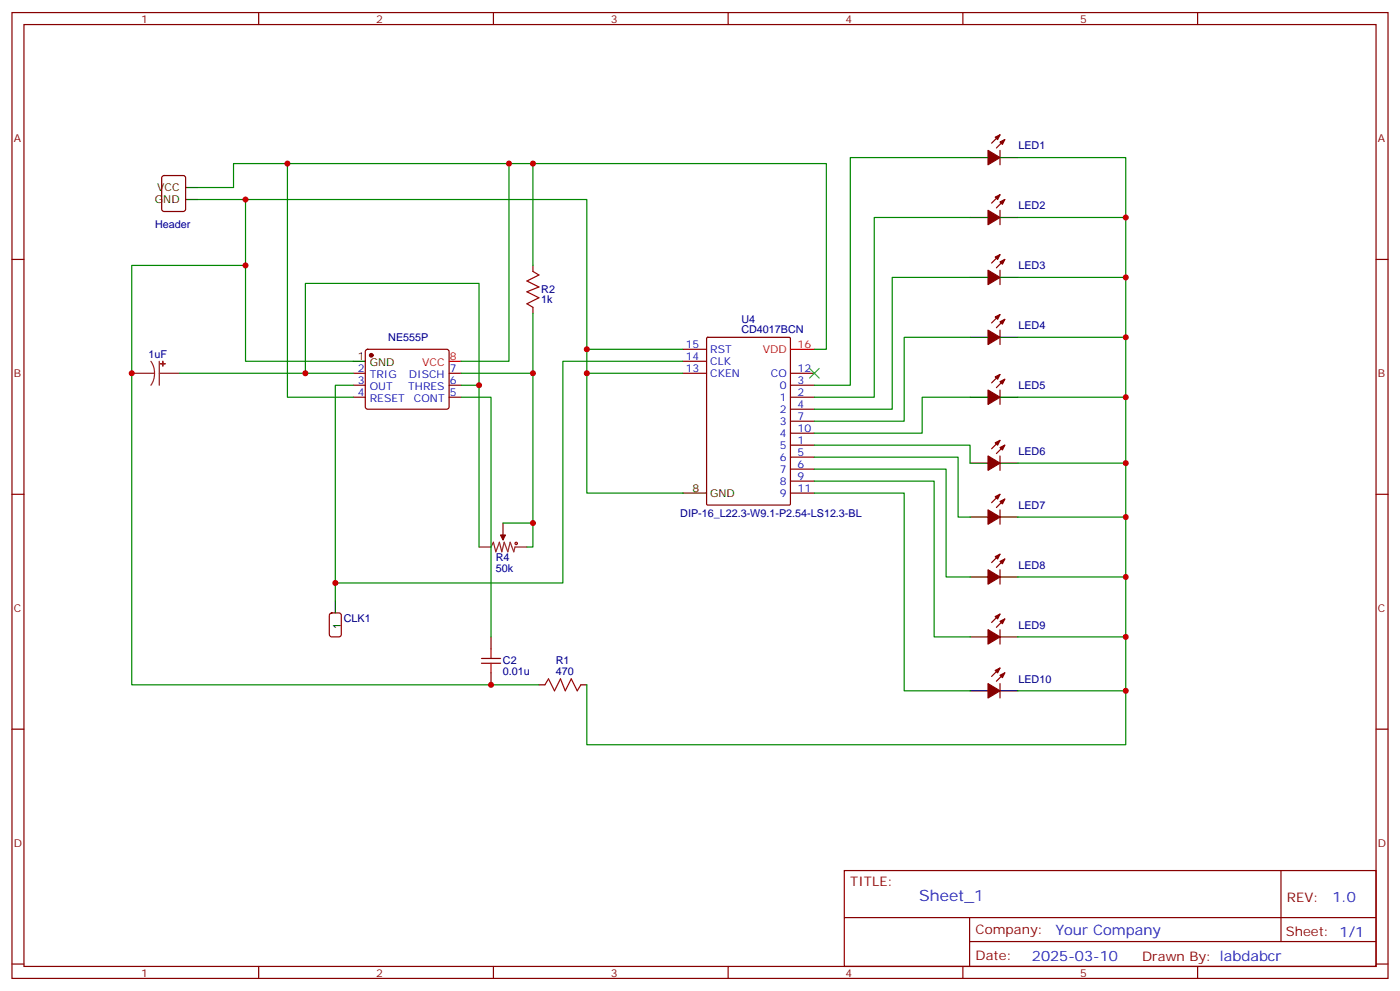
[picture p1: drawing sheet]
<svg xmlns="http://www.w3.org/2000/svg" width="412mm" height="292mm" viewBox="0 0 412 292" stroke-linecap="round" stroke-linejoin="round" font-family="sans-serif">
<g fill="none" stroke="#870000" stroke-width=".35">
<path d="M3.5 3.7h405.4v284.3h-405.4zM7.1 7.2h398.2v277.3h-398.2zM76.2 3.7v3.5M145.3 3.7v3.5M214.5 3.7v3.5M283.6 3.7v3.5M352.8 3.7v3.5M294.6 39.7l-2.5 2.5M47.9 51.9l.4-.2h5.7l.6 .4 .1 9.5-.5 .6-5.9 .1-.6-.5-.1-9.4zM294.6 44.3v4.2M294.6 57.3l-2.5 2.5M296 58.7l-2.5 2.5"/>
<path d="M296 41.1l-2.5 2.5M3.5 76.4h3.6M157 78.1v1.8M294.6 61.9v4.2M294.6 79.6v4.2M294.6 75l-2.5 2.4M296 76.4l-2.5 2.4M405.3 76.4h3.6M157 90.5v1.8M208.2 99.5l.3-.2h24l.3 .2v48.8l-.2 .3-24.1 .1-.3-.2zM294.6 97.2v4.2M294.6 92.6l-2.5 2.5"/>
<path d="M296 94l-2.5 2.5M104.1 109.9h3.5M104.1 113.4h3.5M104.1 116.9h3.5M107.8 103l.5-.2h23.3l.5 .2 .2 .5-.1 16.5-.6 .5-23.6-.1-.4-.6v-16.3zM132.3 109.9h3.5M132.3 113.4h3.5M132.3 116.9h3.5M201.1 109.9h7M201.1 102.8h7M201.1 106.4h7M232.8 109.9h7.1"/>
<path d="M232.8 113.4h7.1M232.8 116.9h7.1M294.6 114.8v4.3M294.6 110.2l-2.5 2.5M296 111.7l-2.5 2.4M232.8 131.1h7.1M232.8 120.5h7.1M232.8 134.6h7.1M232.8 138.1h7.1M232.8 124h7.1M232.8 127.5h7.1M294.6 134.2v4.3"/>
<path d="M294.6 129.6l-2.5 2.5M296 131.1l-2.5 2.4M3.5 145.5h3.6M148.2 154v3.5M232.8 141.6h7.1M232.8 145.2h7.1M294.6 150.1v4.2M294.6 145.5l-2.5 2.5M296 146.9l-2.5 2.5M405.3 145.5h3.6M294.6 167.7v4.3M294.6 163.2l-2.5 2.4"/>
<path d="M296 164.6l-2.5 2.4M144.6 187.5v3.5M144.6 198.1v3.5M294.6 185.4v4.2M294.6 196.7l-2.5 2.4M294.6 180.8l-2.5 2.5M296 198.1l-2.5 2.5M296 182.2l-2.5 2.5M3.5 214.7h3.6M158.7 201.6h1.8M171.1 201.6h1.8M294.6 201.3v4.2"/>
<path d="M405.3 214.7h3.6M248.7 256.3h156.6v28.2h-156.6zM377.3 256.3v20.9M248.7 270.1h156.5M285.6 277.2h119.6M285.6 270.1v14.2M3.5 283.8h3.6M76.2 284.5v3.5M145.3 284.5v3.5M214.5 284.5v3.5M283.6 284.5v3.5M352.8 284.5v3.5"/>
<path d="M405.3 283.8h3.6"/>
</g>
<g fill="#870000" stroke="#870000" stroke-width=".35">
<path d="M293.2 197.4l1.4-.7-.7 1.4z"/>
<path d="M294.6 198.8l1.4-.7-.7 1.4z"/>
<path d="M291 201.3l3.6 2.1-3.6 2.1z"/>
<path d="M293.2 181.5l1.4-.7-.7 1.4z"/>
<path d="M294.6 182.9l1.4-.7-.7 1.4z"/>
<path d="M291 185.4l3.6 2.1-3.6 2.1z"/>
<path d="M293.2 163.9l1.4-.7-.7 1.4z"/>
<path d="M294.6 165.3l1.4-.7-.7 1.4z"/>
<path d="M291 167.7l3.6 2.2-3.6 2.1z"/>
<path d="M293.2 146.2l1.4-.7-.7 1.4z"/>
<path d="M294.6 147.6l1.4-.7-.7 1.4z"/>
<path d="M291 150.1l3.6 2.1-3.6 2.1z"/>
<path d="M293.2 130.4l1.4-.8-.7 1.5z"/>
<path d="M294.6 131.8l1.4-.7-.7 1.4z"/>
<path d="M291 134.2l3.6 2.1-3.6 2.2z"/>
<path d="M293.2 110.9l1.4-.7-.7 1.5z"/>
<path d="M294.6 112.4l1.4-.7-.7 1.4z"/>
<path d="M291 114.8l3.6 2.1-3.6 2.2z"/>
<path d="M293.2 93.3l1.4-.7-.7 1.4z"/>
<path d="M294.6 94.7l1.4-.7-.7 1.4z"/>
<path d="M291 97.2l3.6 2.1-3.6 2.1z"/>
<path d="M293.2 75.7l1.4-.7-.7 1.4z"/>
<path d="M294.6 77.1l1.4-.7-.7 1.4z"/>
<path d="M291 79.6l3.6 2.1-3.6 2.1z"/>
<path d="M293.2 58l1.4-.7-.7 1.4z"/>
<path d="M294.6 59.4l1.4-.7-.7 1.4z"/>
<path d="M291 61.9l3.6 2.1-3.6 2.1z"/>
<path d="M293.2 40.4l1.4-.7-.7 1.4z"/>
<path d="M294.6 41.8l1.4-.7-.7 1.4z"/>
<path d="M291 44.3l3.6 2.1-3.6 2.1z"/>
<path d="M147.5 157.5h1.4l-.7 1.4z"/>
<circle cx="109.4" cy="104.6" r=".53"/>
</g>
<g fill="none" stroke="#000" stroke-width=".35">
<path d="M54.7 58.7h3.5M54.7 55.2h3.5M285.8 46.4h5.2M294.6 46.4h5.3M285.8 64h5.2M294.6 64h5.3M285.8 99.3h5.2M285.8 81.7h5.2M294.6 99.3h5.3M294.6 81.7h5.3M104.1 106.4h3.5M285.8 116.9h5.2"/>
<path d="M294.6 116.9h5.3M285.8 136.3h5.2M294.6 136.3h5.3M201.1 145.2h7M285.8 152.2h5.2M294.6 152.2h5.3M98.8 176.9v3.5M285.8 169.9h5.2M294.6 169.9h5.3M285.8 187.5h5.2M294.6 187.5h5.3M285.8 203.4h5.2"/>
<path d="M294.6 203.4h5.3"/>
</g>
<path d="M132.3 106.4h3.5M232.8 102.8h7.1" fill="none" stroke="#f00" stroke-width=".35"/>
<path d="M38.8 109.9h6.7M44.4 106.4l.9 1.6 .2 1.9M45.5 109.9l-.2 1.8-.9 1.7M46.9 109.9h6M46.9 106.4v7M148.2 157.5v1.4M141.1 161h3.5l.7-1.4 .7 2.9 1.1-2.9 .7 2.9 .7-2.9 1.1 2.9 .7-2.9 1 2.9 .4-1.5h3.5" fill="none" stroke="#8c2424" stroke-width=".35"/>
<g fill="#8c2424" stroke="#8c2424" stroke-width=".35">
<path d="M47.9 106.4l.1 1.4z"/>
<path d="M47.3 107.1h1.4z"/>
</g>
<g fill="none" stroke="#a10000" stroke-width=".35">
<path d="M157 79.9l1.7 1.1-3.5 1.7 3.5 1.8-3.5 1.4 3.5 1.8-3.5 1.7 1.8 1.1M141.8 195.3h5.7M141.8 193.9h5.7M144.6 191v2.9M144.6 195.3v2.8M160.5 201.6l1.1-1.8 1.7 3.6 1.8-3.6 1.4 3.6 1.8-3.6 1.7 3.6 1.1-1.8"/>
<circle cx="152" cy="160" r=".35"/>
</g>
<path d="M97.2 180.7l.5-.3h2.1l.7 .5v5.9l-.4 .6-2.4 .1-.6-.5-.1-5.8z" fill="none" stroke="#900" stroke-width=".35"/>
<path d="M238.5 108.5l2.8 2.8M241.3 108.5l-2.8 2.8" fill="none" stroke="#3c3" stroke-width=".35"/>
<g fill="none" stroke="#008700" stroke-width=".35">
<path d="M58.2 55.2h10.6v-7h174.6v54.6h-3.5M58.2 58.7h114.7v86.5h28.2M72.3 58.7v47.7h31.8M84.7 48.2v68.7h19.4M149.9 48.2v58.2h-14.1M157 48.2v29.9M285.8 46.4h-35.3v67h-10.6M299.9 46.4h31.7v172.9h-158.7v-17.7M72.3 78.1h-33.5v123.5h119.9M285.8 64h-28.3v52.9h-17.6M299.9 64h31.7M157 92.3v17.6h-21.2"/>
<path d="M285.8 81.7h-23v38.8h-22.9M285.8 99.3h-19.5v24.7h-26.4M299.9 99.3h31.7M299.9 81.7h31.7M52.9 109.9h51.2M90 109.9v-26.5h51.1v30M104.1 113.4h-5.3v63.5M135.8 116.9h8.8v70.6M135.8 113.4h5.3v47.6M157 109.9v51.1h-1.8M172.9 102.8h28.2M172.9 109.9h28.2"/>
<path d="M201.1 106.4h-35.3v65.2h-67M285.8 116.9h-14.2v10.6h-31.7M299.9 116.9h31.7M239.9 131.1h45.9v5.2M239.9 134.6h42.3v17.6h3.6M239.9 138.1h38.8v31.8h7.1M299.9 136.3h31.7M148.2 154h8.8M239.9 141.6h35.3v45.9h10.6M239.9 145.2h26.4v58.2h19.5M299.9 152.2h31.7M299.9 169.9h31.7"/>
<path d="M299.9 187.5h31.7M299.9 203.4h31.7"/>
</g>
<g fill="#c00">
<circle cx="172.9" cy="102.8" r=".88"/>
<circle cx="172.9" cy="109.9" r=".88"/>
<circle cx="149.9" cy="48.2" r=".88"/>
<circle cx="72.3" cy="58.7" r=".88"/>
<circle cx="72.3" cy="78.1" r=".88"/>
<circle cx="38.8" cy="109.9" r=".88"/>
<circle cx="98.8" cy="171.6" r=".88"/>
<circle cx="84.7" cy="48.2" r=".88"/>
<circle cx="157" cy="48.2" r=".88"/>
<circle cx="157" cy="109.9" r=".88"/>
<circle cx="157" cy="154" r=".88"/>
<circle cx="90" cy="109.9" r=".88"/>
<circle cx="141.1" cy="113.4" r=".88"/>
<circle cx="144.6" cy="201.6" r=".88"/>
<circle cx="331.6" cy="203.4" r=".88"/>
<circle cx="331.6" cy="187.5" r=".88"/>
<circle cx="331.6" cy="169.9" r=".88"/>
<circle cx="331.6" cy="152.2" r=".88"/>
<circle cx="331.6" cy="136.3" r=".88"/>
<circle cx="331.6" cy="116.9" r=".88"/>
<circle cx="331.6" cy="99.3" r=".88"/>
<circle cx="331.6" cy="81.7" r=".88"/>
<circle cx="331.6" cy="64" r=".88"/>
</g>
<text font-size="4.6" fill="#00f" x="270.8" y="265.3">Sheet_1</text>
<g font-size="4.2" fill="#00f">
<text x="392.5" y="265.6">1.0</text>
<text x="310.9" y="275.1">Your Company</text>
<text x="304" y="282.9">2025-03-10</text>
</g>
<g font-size="3.9" fill="#800">
<text x="250.5" y="260.9">TITLE:</text>
<text x="379.1" y="265.6">REV:</text>
<text x="287.4" y="275.1">Company:</text>
<text x="378.7" y="275.7">Sheet: 1/1</text>
<text x="287.4" y="282.8">Date:</text>
<text x="336.4" y="282.8">Drawn By: labdabcr</text>
</g>
<g font-size="3.2" fill="#800">
<text x="41.6" y="6.7">1</text>
<text x="110.8" y="6.7">2</text>
<text x="179.9" y="6.7">3</text>
<text x="249.1" y="6.7">4</text>
<text x="318.2" y="6.7">5</text>
<text x="4.1" y="41.8">A</text>
<text x="405.9" y="41.8">A</text>
<text x="4.1" y="110.9">B</text>
<text x="405.9" y="110.9">B</text>
<text x="4.1" y="180.1">C</text>
<text x="405.9" y="180.1">C</text>
<text x="4.1" y="249.2">D</text>
<text x="405.9" y="249.2">D</text>
<text x="41.6" y="287.5">1</text>
<text x="110.8" y="287.5">2</text>
<text x="179.9" y="287.5">3</text>
<text x="249.1" y="287.5">4</text>
<text x="318.2" y="287.5">5</text>
</g>
<g font-size="3.2" fill="#000080">
<text x="300" y="44">LED1</text>
<text x="300" y="61.6">LED2</text>
<text x="45.7" y="67.1">Header</text>
<text x="300" y="79.3">LED3</text>
<text x="159.5" y="89.3">1k</text>
<text x="159.5" y="86.4">R2</text>
<text x="218.4" y="95">U4</text>
<text x="114.4" y="100.4">NE555P</text>
<text x="218.4" y="98.1">CD4017BCN</text>
<text x="300" y="96.9">LED4</text>
<text x="43.8" y="105.3">1uF</text>
<text x="300" y="114.6">LED5</text>
<text x="300" y="134">LED6</text>
<text x="300" y="149.8">LED7</text>
<text x="200.4" y="152.2">DIP-16_L22.3-W9.1-P2.54-LS12.3-BL</text>
<text x="146.1" y="165.3">R4</text>
<text x="300" y="167.5">LED8</text>
<text x="146.1" y="168.5">50k</text>
<text x="101.2" y="183">CLK1</text>
<text x="300" y="185.1">LED9</text>
<text x="148.2" y="195.6">C2</text>
<text x="163.7" y="195.6">R1</text>
<text x="148.2" y="198.8">0.01u</text>
<text x="163.7" y="198.8">470</text>
<text x="300" y="201">LED10</text>
</g>
<g font-size="3.2">
<text x="45.6" y="59.8">GND</text>
<text x="46.3" y="56.3">VCC</text>
<text x="105.4" y="106">1</text>
<text x="108.9" y="107.8">GND</text>
<text x="204" y="144.8">8</text>
<text x="209.2" y="146.2">GND</text>
<text x="100.4" y="185" transform="rotate(-90 100.4 185)">1</text>
</g>
<g font-size="3.2" fill="#f00">
<text x="124.4" y="107.8">VCC</text>
<text x="132.5" y="106">8</text>
<text x="224.7" y="103.9">VDD</text>
<text x="234.9" y="102.5">16</text>
</g>
<g font-size="3.2" fill="#00f">
<text x="202" y="102.5">15</text>
<text x="202" y="106">14</text>
<text x="209.2" y="103.9">RST</text>
<text x="209.2" y="107.4">CLK</text>
<text x="105.4" y="109.5">2</text>
<text x="105.4" y="113.1">3</text>
<text x="108.9" y="111.3">TRIG</text>
<text x="120.4" y="111.3">DISCH</text>
<text x="132.5" y="113.1">6</text>
<text x="132.5" y="109.5">7</text>
<text x="202" y="109.5">13</text>
<text x="209.2" y="110.9">CKEN</text>
<text x="227.1" y="110.9">CO</text>
<text x="234.9" y="113.1">3</text>
<text x="234.9" y="109.5">12</text>
<text x="105.4" y="116.6">4</text>
<text x="108.9" y="114.8">OUT</text>
<text x="108.9" y="118.4">RESET</text>
<text x="120.3" y="114.8">THRES</text>
<text x="121.9" y="118.4">CONT</text>
<text x="132.5" y="116.6">5</text>
<text x="229.8" y="118">1</text>
<text x="229.8" y="114.5">0</text>
<text x="234.9" y="116.6">2</text>
<text x="229.8" y="121.5">2</text>
<text x="229.8" y="125.1">3</text>
<text x="234.9" y="120.1">4</text>
<text x="234.9" y="123.6">7</text>
<text x="229.8" y="128.6">4</text>
<text x="234.9" y="130.7">1</text>
<text x="234.9" y="127.2">10</text>
<text x="229.8" y="132.1">5</text>
<text x="229.8" y="135.6">6</text>
<text x="234.9" y="134.2">5</text>
<text x="234.9" y="137.8">6</text>
<text x="229.8" y="139.2">7</text>
<text x="229.8" y="142.7">8</text>
<text x="234.9" y="141.3">9</text>
<text x="229.8" y="146.2">9</text>
<text x="234.9" y="144.8">11</text>
</g>
</svg>
